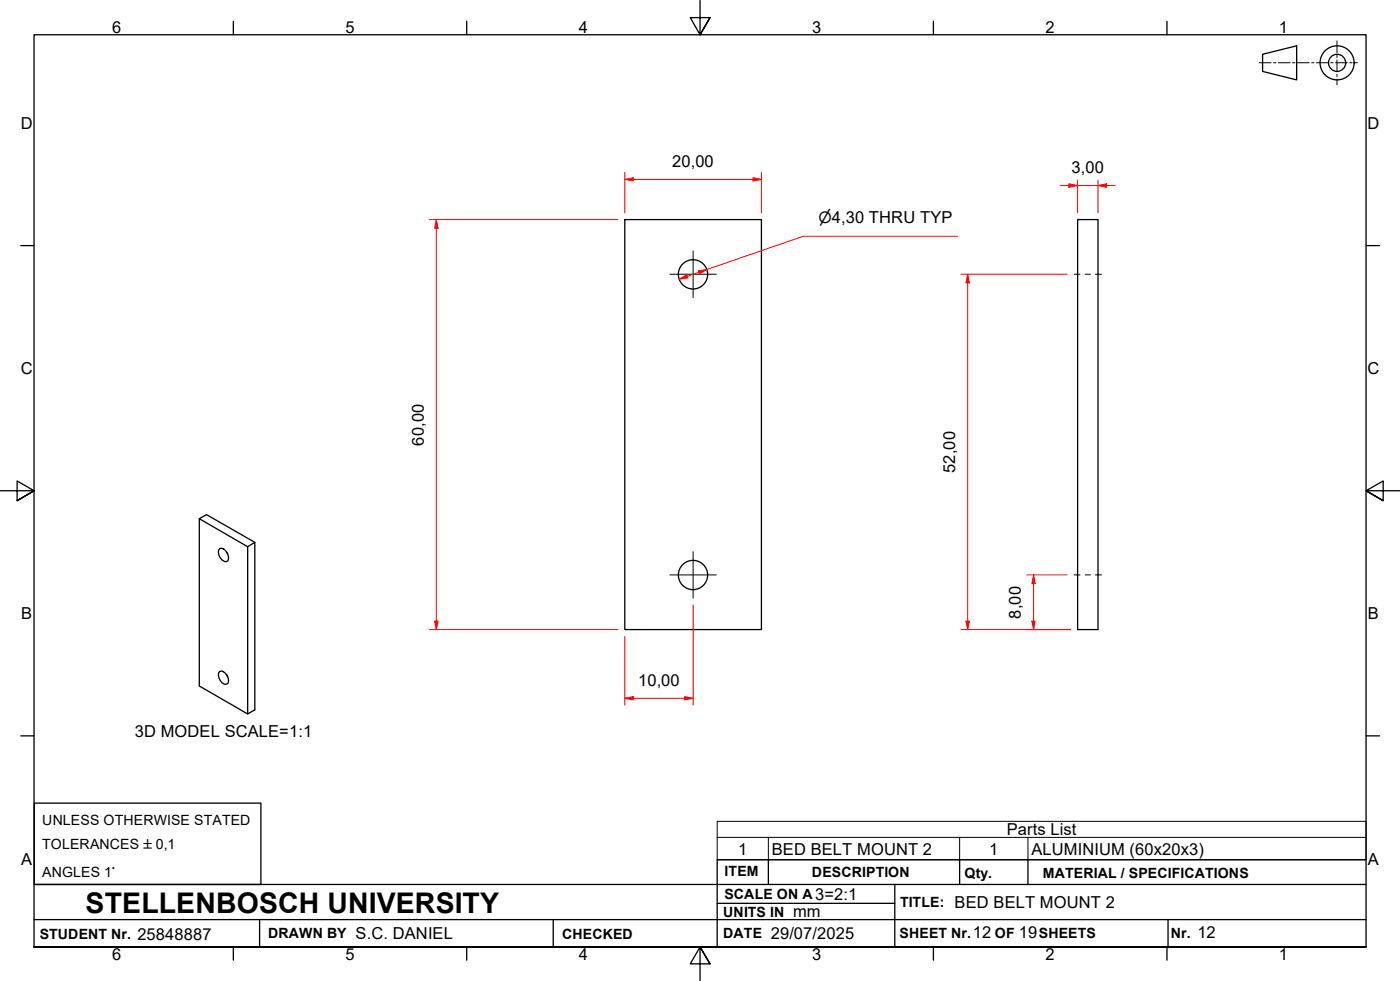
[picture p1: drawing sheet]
<svg xmlns="http://www.w3.org/2000/svg" width="410mm" height="287mm" viewBox="0 0 410 287" stroke-linecap="round" stroke-linejoin="round" font-family="sans-serif">
<!-- layer: Visible Edges(ISO) -->
<g fill="none" stroke="#000" stroke-width=".38">
<path d="M182.9 64.3h40v120h-40zM315.5 64.3h6v120h-6zM58.4 151.8l14.1 8.2 2.1-1.2v49l-2.1 1.2-14.1-8.2v-49l2.1-1.2 14.1 8.2M64.3 160.6a1.84 1.84 0 0 1 2.2 1.3 1.65 1.65 0 0 1-.2 2.5 2.63 2.63 0 0 1-2-3.8zM66.3 161.6l.4 .5M72.5 160v49M64.3 196.5a1.84 1.84 0 0 1 2.2 1.4 1.56 1.56 0 0 1-.2 2.4 2.54 2.54 0 0 1-2-3.8zM66.3 197.4l.4 .7"/>
<circle cx="202.9" cy="80.3" r="4.3"/>
<circle cx="202.9" cy="168.3" r="4.3"/>
</g>
<!-- layer: Symbols(ISO) -->
<path d="M210 245.1v-4.7h190v4.7M210 245.1v6.6h190v-6.6M210 245.1h190M225 245.1v6.6M281 245.1v6.6M301 245.1v6.6" fill="none" stroke="#000" stroke-width=".29"/>
<!-- layer: Border_0 -->
<g fill="none" stroke="#000" stroke-width=".38">
<path d="M68.3 6.2v4M136.7 6.2v4M205 .1v10.1l-2.9-5h5.8l-2.9 5 2.9-5M273.3 6.2v4M341.7 6.2v4M6.1 71.9h3.9M400 71.9h3.9M0 143.7h10l-5-2.9v5.8l5-2.9-5 2.9M410 143.7h-10l5-2.9v5.8l-5-2.9 5 2.9M6.1 215.4h3.9M400 215.4h3.9M10 277.2v-267h390v267h-390h390"/>
<path d="M68.3 277.2v3.9M136.7 277.2v3.9M273.3 277.2v3.9M341.7 277.2v3.9M207.9 282.1l-2.9-4.9 2.9 4.9h-5.8l2.9-4.9v10"/>
</g>
<!-- layer: Sketch Geometry(ISO) -->
<g fill="none" stroke="#000" stroke-width=".38">
<path d="M369.7 15.9l10-2.5v10l-10-2.5zM10 235.1h66.4v23.8h-66.4zM10 258.9h390M225 251.7v7.2M262 258.9v18.3M281 251.7v7.2M301 251.7v7.2M400 251.7h-190v25.5M10 277.2h390M10 269.2h390M76 269.2v8M162 269.2v8"/>
<path d="M210 264.4h52M342 269.2v8"/>
<circle cx="391.5" cy="18.4" r="5"/>
<circle cx="391.5" cy="18.4" r="2.51"/>
</g>
<!-- layer: Centerline(ISO) -->
<path d="M314.5 80.3h1.7M317.8 80.3h1.5M320.7 80.3h1.8M314.5 168.3h1.7M317.8 168.3h1.5M320.7 168.3h1.8" fill="none" stroke="#000" stroke-width=".29"/>
<!-- layer: Sketch Geometry(ISO) -->
<g fill="none" stroke="#000" stroke-width=".29">
<path d="M368.7 18.4h3.5M372.9 18.4h.7M374.3 18.4h3.5M378.5 18.4h.7M379.9 18.4h3.4M384 18.4h.7M385.4 18.4h3.5M389.6 18.4h.7M391 18.4h3.5M391.5 12v3.4M391.5 16.1v.7M391.5 17.5v3.5"/>
<path d="M395.2 18.4h.7M396.6 18.4h.8M391.5 21.7v.7M391.5 23.1v1.7"/>
</g>
<!-- layer: Dimensions(ISO) -->
<path d="M313 54.3h2.5" fill="none" stroke="#f00" stroke-width=".29"/>
<path d="M313 53.8l2.5 .5-2.5 .5z" fill="#f00"/>
<path d="M313 53.8l2.5 .5-2.5 .5zM321.5 54.3h2.5" fill="none" stroke="#f00" stroke-width=".29"/>
<path d="M321.5 54.3l2.5-.5v1z" fill="#f00"/>
<path d="M182.9 52.5h2.5M310.5 54.3h2.5M315.5 54.3h6M315.5 52.8v9.5M321.5 54.3l2.5-.5v1zM321.5 52.8v9.5M324 54.3h2.5" fill="none" stroke="#f00" stroke-width=".29"/>
<!-- layer: Center Mark(ISO) -->
<path d="M202.9 73.5v13.6M196.2 80.3h13.5M196.2 168.3h13.5M202.9 161.5v13.6" fill="none" stroke="#000" stroke-width=".29"/>
<!-- layer: Dimensions(ISO) -->
<path d="M182.9 52.5l2.5-.5v1z" fill="#f00"/>
<path d="M182.9 52.5l2.5-.5v1zM220.5 52.5h2.4" fill="none" stroke="#f00" stroke-width=".29"/>
<path d="M220.5 52l2.4 .5-2.4 .5z" fill="#f00"/>
<path d="M182.9 50.5v11.8M185.4 52.5h35.1M220.5 52l2.4 .5-2.4 .5zM222.9 50.5v11.8M127.8 64.3v2.5" fill="none" stroke="#f00" stroke-width=".29"/>
<path d="M127.8 64.3l.5 2.5h-1z" fill="#f00"/>
<path d="M127.8 64.3l.5 2.5h-1zM127.8 181.8v2.5" fill="none" stroke="#f00" stroke-width=".29"/>
<path d="M127.3 181.8h1l-.5 2.5z" fill="#f00"/>
<path d="M125.7 64.3h55.2M127.8 66.8v115M125.7 184.3h55.2M127.3 181.8h1l-.5 2.5zM182.9 204.4h2.5" fill="none" stroke="#f00" stroke-width=".29"/>
<path d="M182.9 204.4l2.5-.5v1z" fill="#f00"/>
<path d="M182.9 204.4l2.5-.5v1zM200.5 204.4h2.4" fill="none" stroke="#f00" stroke-width=".29"/>
<path d="M200.5 203.9l2.4 .5-2.4 .5z" fill="#f00"/>
<path d="M202.9 177.1v29.3M182.9 186.3v20.1M302.6 181.8v2.5M185.4 204.4h15.1M200.5 203.9l2.4 .5-2.4 .5z" fill="none" stroke="#f00" stroke-width=".29"/>
<path d="M302.1 181.8h1l-.5 2.5z" fill="#f00"/>
<path d="M302.6 168.3v2.5M302.1 181.8h1l-.5 2.5z" fill="none" stroke="#f00" stroke-width=".29"/>
<path d="M302.6 168.3l.5 2.5h-1z" fill="#f00"/>
<path d="M283.3 80.3v2.5M300.6 168.3h11.9M302.6 168.3l.5 2.5h-1zM302.6 170.8v11M300.6 184.3h12.9" fill="none" stroke="#f00" stroke-width=".29"/>
<path d="M283.3 80.3l.5 2.5h-1z" fill="#f00"/>
<path d="M283.3 80.3l.5 2.5h-1zM283.3 181.8v2.5" fill="none" stroke="#f00" stroke-width=".29"/>
<path d="M282.8 181.8h1l-.5 2.5z" fill="#f00"/>
<path d="M207 78.9l-2.3 .8M281.4 80.3h31.1M283.3 82.8v99M281.4 184.3h32.1M282.8 181.8h1l-.5 2.5z" fill="none" stroke="#f00" stroke-width=".29"/>
<path d="M204.5 79.3l2.5-.4-2.2 1.3z" fill="#f00"/>
<path d="M204.5 79.3l2.5-.4-2.2 1.3zM201.2 80.9l-2.3 .8" fill="none" stroke="#f00" stroke-width=".29"/>
<path d="M198.9 81.7l2.2-1.3 .3 1z" fill="#f00"/>
<path d="M204.7 79.7l-3.5 1.2M280.4 69.2h-45.2l-28.2 9.7M198.9 81.7l2.2-1.3 .3 1z" fill="none" stroke="#f00" stroke-width=".29"/>
<text font-size="8.3" x="25.1" y="267.2">STELLENBOSCH UNIVERSITY</text>
<g font-size="4.8">
<text x="32.8" y="9.7">6</text>
<text x="101.2" y="9.7">5</text>
<text x="169.5" y="9.7">4</text>
<text x="237.8" y="9.7">3</text>
<text x="306.1" y="9.7">2</text>
<text x="374.5" y="9.7">1</text>
<text x="6.1" y="37.8">D</text>
<text x="400.4" y="37.8">D</text>
<text x="196.8" y="48.8">20,00</text>
<text x="313.8" y="50.6">3,00</text>
<text x="6.1" y="109.6">C</text>
<text x="400.4" y="109.6">C</text>
<text x="124.1" y="130.4" transform="rotate(-90 124.1 130.4)">60,00</text>
<text x="279.7" y="138.4" transform="rotate(-90 279.7 138.4)">52,00</text>
<text x="6.2" y="181.3">B</text>
<text x="298.9" y="181.1" transform="rotate(-90 298.9 181.1)">8,00</text>
<text x="400.5" y="181.3">B</text>
<text x="186.8" y="200.7">10,00</text>
<text x="39.4" y="215.9">3D MODEL SCALE=1:1</text>
<text x="294.8" y="244.5">Parts List</text>
<text x="216.2" y="250.1">1</text>
<text x="226" y="250.2">BED BELT MOUNT 2</text>
<text x="289.6" y="250.1">1</text>
<text x="302" y="250.2">ALUMINIUM (60x20x3)</text>
<text x="6.2" y="253.1">A</text>
<text x="400.5" y="253.1">A</text>
<text x="238.7" y="263.3">3=2:1</text>
<text x="232.2" y="268.3">mm</text>
<text x="279.5" y="265.8">BED BELT MOUNT 2</text>
<text x="40.3" y="275.2">25848887</text>
<text x="104.1" y="275">S.C. DANIEL</text>
<text x="225.7" y="274.8">29/07/2025</text>
<text x="284.9" y="274.5">12</text>
<text x="298.3" y="274.7">19</text>
<text x="350.6" y="274.7">12</text>
<text x="32.8" y="281.1">6</text>
<text x="101.2" y="281.1">5</text>
<text x="169.5" y="281.1">4</text>
<text x="237.8" y="281.1">3</text>
<text x="306.1" y="281.1">2</text>
<text x="374.5" y="281.1">1</text>
</g>
<text font-size="4.6" x="239.6" y="65.3">⌀4,30 THRU TYP</text>
<g font-size="4.1">
<text x="12.4" y="241.5">UNLESS OTHERWISE STATED</text>
<text x="12.4" y="248.4">TOLERANCES ±0,1</text>
<text x="12.4" y="256.6">ANGLES 1°</text>
<text x="212.2" y="256.5">ITEM</text>
<text x="237.7" y="256.7">DESCRIPTION</text>
<text x="282.4" y="256.9">Qty.</text>
<text x="305.4" y="256.9">MATERIAL / SPECIFICATIONS</text>
<text x="212.1" y="263">SCALE ON A</text>
<text x="211.8" y="268.4">UNITS IN</text>
<text x="263.5" y="265.6">TITLE:</text>
<text x="11.6" y="274.8">STUDENT Nr.</text>
<text x="78.5" y="274.6">DRAWN BY</text>
<text x="164.6" y="274.8">CHECKED</text>
<text x="211.8" y="274.6">DATE</text>
<text x="263.4" y="274.6">SHEET Nr.</text>
<text x="291.3" y="274.6">OF</text>
<text x="304.2" y="274.6">SHEETS</text>
<text x="342.8" y="274.5">Nr.</text>
</g>
</svg>
